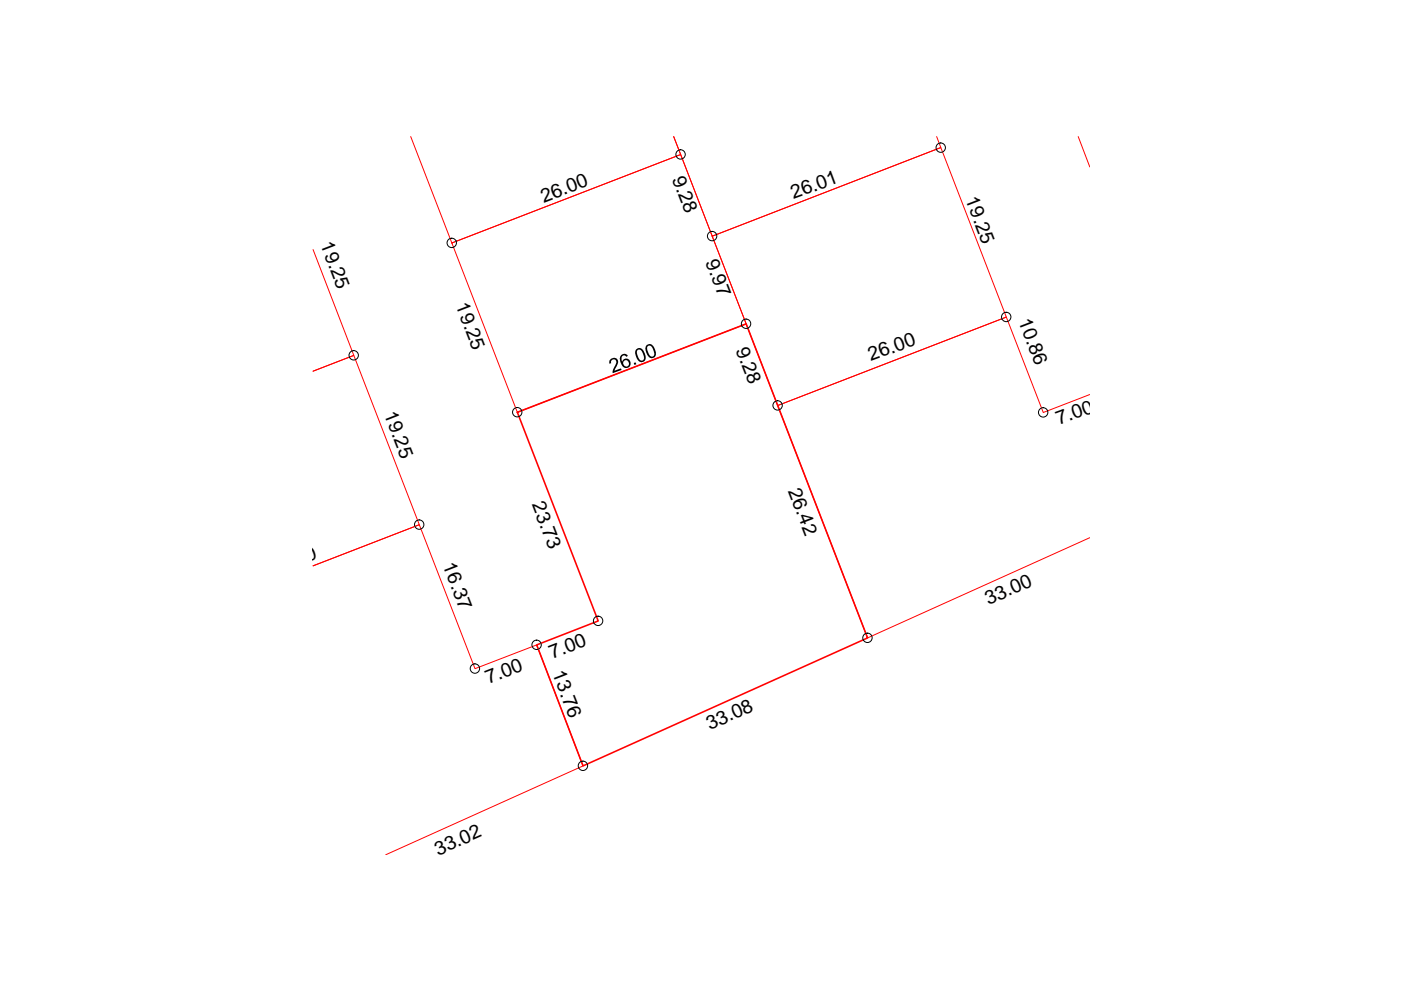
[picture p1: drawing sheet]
<svg xmlns="http://www.w3.org/2000/svg" width="297mm" height="210mm" viewBox="0 0 297 210" stroke-linecap="round" stroke-linejoin="round" font-family="sans-serif">
<path d="M87.1 29l8.7 22.5 48.5-18.7-1.5-3.8 8.2 21.1 48.5-18.8-.9-2.3M228.6 29l2.5 6.4M66.4 52.9l8.6 22.5-8.6 3.3 8.6-3.3 13.9 35.9-22.5 8.7 22.5-8.7 11.8 30.5 13.1-5.1 9.8 25.7-41.8 18.8M95.8 51.5l48.5-18.7 13.9 35.9-48.5 18.7zM151 50.1l48.5-18.8 13.9 35.9-48.5 18.8zM231.1 83.7l-9.9 3.8-7.8-20.3-48.5 18.8 19 49.3 47.2-21.3" fill="none" stroke="#f00" stroke-width=".21"/>
<path d="M109.7 87.4l48.5-18.7 25.7 66.6-60.3 27.1-9.8-25.7 13-5z" fill="none" stroke="#f00" stroke-width=".34"/>
<g fill="none" stroke="#000" stroke-width=".21">
<circle cx="144.3" cy="32.7" r=".99"/>
<circle cx="199.5" cy="31.3" r=".99"/>
<circle cx="95.8" cy="51.5" r=".99"/>
<circle cx="151" cy="50.1" r=".99"/>
<circle cx="75" cy="75.3" r=".99"/>
<circle cx="158.2" cy="68.6" r=".99"/>
<circle cx="213.3" cy="67.2" r=".99"/>
<circle cx="109.7" cy="87.4" r=".99"/>
<circle cx="164.9" cy="86" r=".99"/>
<circle cx="221.2" cy="87.4" r=".99"/>
<circle cx="88.9" cy="111.2" r=".99"/>
<circle cx="113.8" cy="136.7" r=".99"/>
<circle cx="126.8" cy="131.6" r=".99"/>
<circle cx="183.9" cy="135.2" r=".99"/>
<circle cx="100.7" cy="141.8" r=".99"/>
<circle cx="123.6" cy="162.4" r=".99"/>
</g>
<g fill="#000">
<path d="M129.3 76.3l.8-.4 .8 .2 .2 .7-.8 1.8 1.4-.5 .1 .3-1.9 .7v-.6l.8-1.8-.2-.4-.5-.1-.4 .3v.5l-.4 .1zM134.4 77l.3-.2 .2 .4-.4 .2z"/>
<path d="M131.6 75.4l.6-.4 .5 .1 .4 .3v.1l-.3 .1-.3-.2-.5 .1-.2 .3v.6l.1 .3 .2-.4 .4-.3 .8 .2 .4 .9-.4 .8-.8 .1-.5-.3-.6-1.5zM132.4 76.5l-.3 .3 .1 .6 .4 .3h.5l.2-.4-.1-.6-.4-.3z"/>
<path d="M134.8 74.2l.5-.4h.5l.6 .5 .5 1.3v.6l-.4 .5-.6 .1-.7-.5-.5-1.3zM135.3 74.2l-.3 .5 .3 1 .4 .7h.6l.3-.6-.3-1-.5-.6z"/>
<path d="M136.9 73.4l.6-.4 .4-.1 .7 .6 .5 1.2v.6l-.4 .5-.7 .1-.6-.4-.5-1.2zM137.4 73.4l-.2 .2v.5l.3 .8 .4 .6 .5 .1 .3-.4-.3-1.2-.4-.6z"/>
</g>
<g font-size="4.1">
<text x="142.5" y="37.9" transform="rotate(69 142.5 37.9)">9.28</text>
<text x="115.3" y="43" transform="rotate(-21 115.3 43)">26.00</text>
<text x="168.2" y="42.2" transform="rotate(-20 168.2 42.2)">26.01</text>
<text x="204.6" y="42.2" transform="rotate(69 204.6 42.2)">19.25</text>
<text x="67.9" y="51.8" transform="rotate(69 67.9 51.8)">19.25</text>
<text x="149.5" y="55.6" transform="rotate(69 149.5 55.6)">9.97</text>
<text x="96.6" y="64.8" transform="rotate(69 96.6 64.8)">19.25</text>
<text x="215.9" y="68" transform="rotate(69 215.9 68)">10.86</text>
<text x="156" y="74.1" transform="rotate(69 156 74.1)">9.28</text>
<text x="184.7" y="76.6" transform="rotate(-20 184.7 76.6)">26.00</text>
<text x="81.4" y="87.8" transform="rotate(69 81.4 87.8)">19.25</text>
<text x="224.5" y="90.1" transform="rotate(-20 224.5 90.1)">7.00</text>
<text x="112.7" y="106.9" transform="rotate(69 112.7 106.9)">23.73</text>
<text x="167" y="104.1" transform="rotate(69 167 104.1)">26.42</text>
<text x="93.8" y="119.8" transform="rotate(69 93.8 119.8)">16.37</text>
<text x="57.7" y="122.1" transform="rotate(-21 57.7 122.1)">26.00</text>
<text x="209.6" y="128.3" transform="rotate(-24 209.6 128.3)">33.00</text>
<text x="117.1" y="142.7" transform="rotate(69 117.1 142.7)">13.76</text>
<text x="117.1" y="139.8" transform="rotate(-21 117.1 139.8)">7.00</text>
<text x="103.6" y="144.9" transform="rotate(-21 103.6 144.9)">7.00</text>
<text x="150.5" y="154.8" transform="rotate(-24 150.5 154.8)">33.08</text>
<text x="92.9" y="181.4" transform="rotate(-24 92.9 181.4)">33.02</text>
</g>
</svg>
